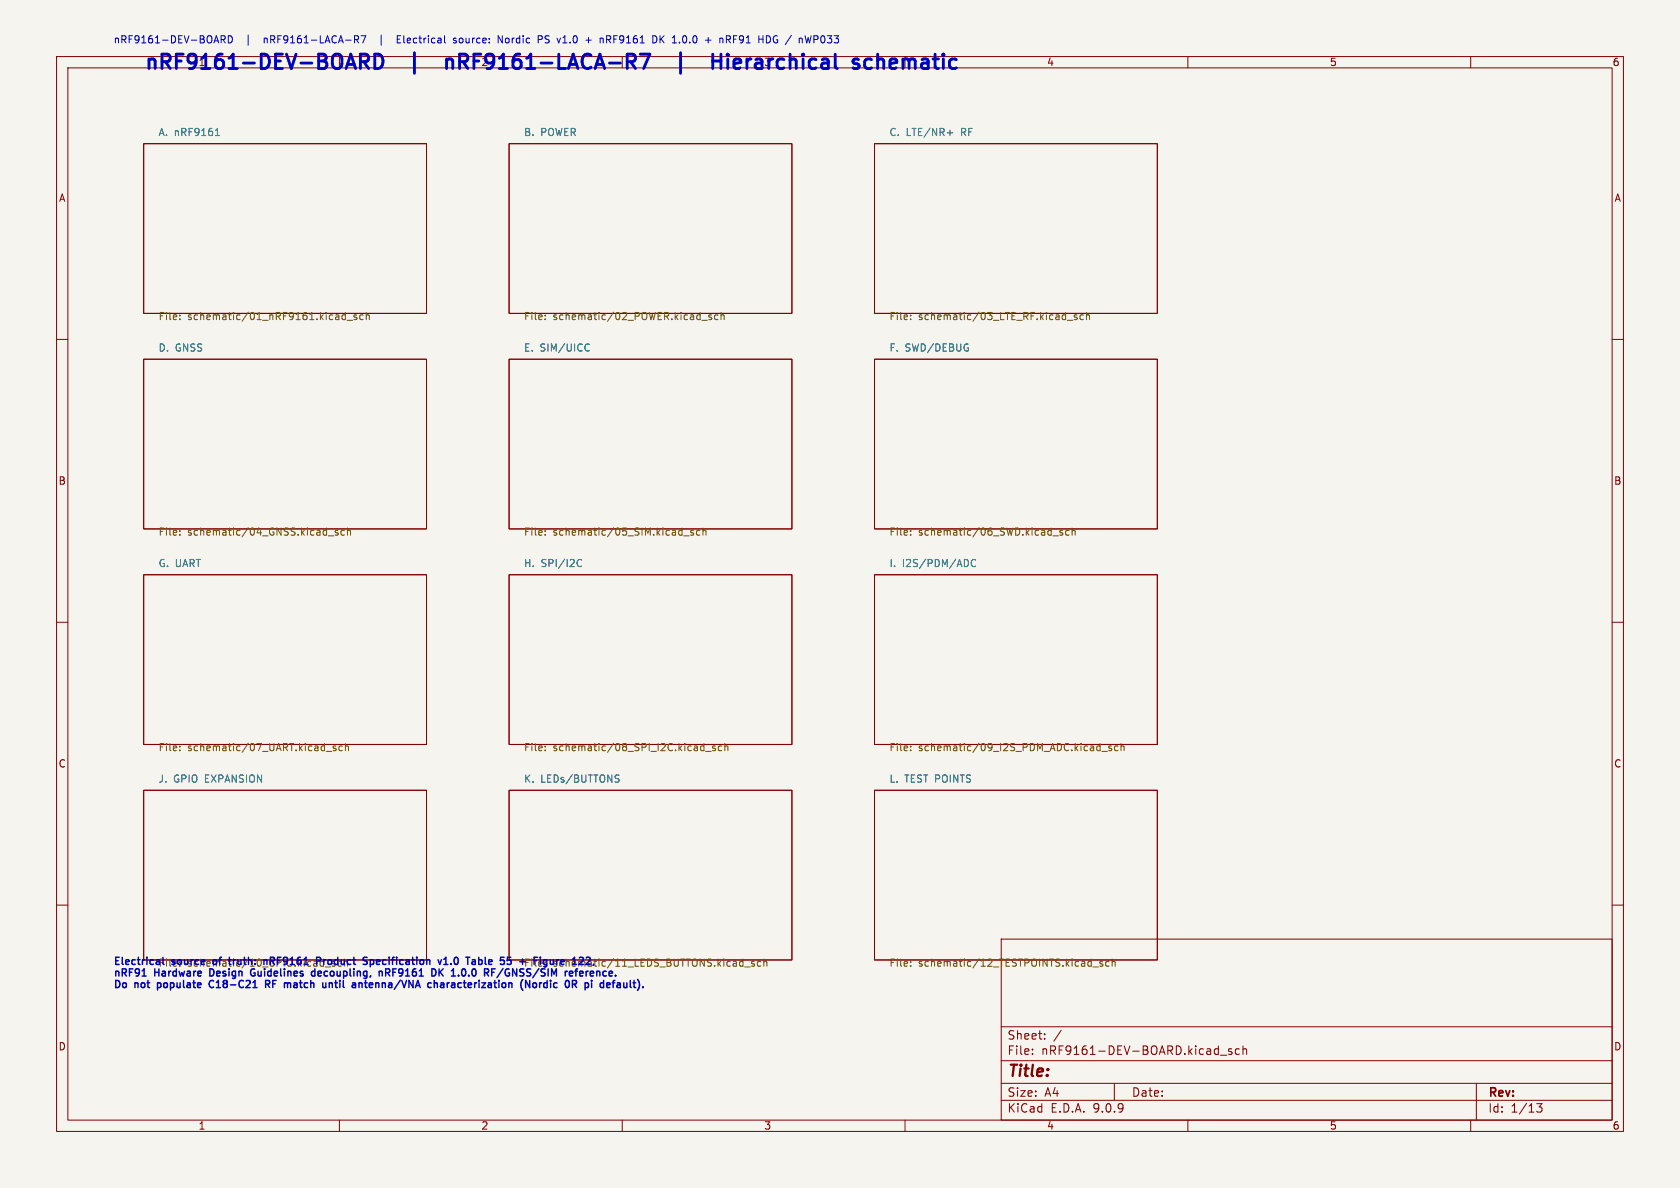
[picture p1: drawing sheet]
<svg xmlns="http://www.w3.org/2000/svg" width="297mm" height="210mm" viewBox="0 0 297 210" stroke-linecap="round" stroke-linejoin="round" font-family="sans-serif">
<path d="M0 0h297v210h-297z" fill="#f5f4ef" stroke="#f5f4ef" stroke-width=".18"/>
<g fill="none" stroke="#840000" stroke-width=".18">
<path d="M10 10h277v190h-277zM12 12h273v186h-273zM210 10v2M260 10v2M25.4 25.4h50v30h-50zM90 25.4h50v30h-50zM154.6 25.4h50v30h-50zM10 60h2M25.4 63.5h50v30h-50zM90 63.5h50v30h-50zM154.6 63.5h50v30h-50zM285 60h2"/>
<path d="M10 110h2M25.4 101.6h50v30h-50zM90 101.6h50v30h-50zM154.6 101.6h50v30h-50zM285 110h2M25.4 139.7h50v30h-50zM90 139.7h50v30h-50zM154.6 139.7h50v30h-50zM10 160h2M177 166h108v32h-108zM285 160h2M60 198v2"/>
<path d="M110 198v2M160 198v2M177 194.5h108M177 191.5h108M177 187.5h108M177 181.5h108M182.5 186.3v.1M182.5 185.5v.1M184.7 183.6v.1M184.7 182.8v.1M187.6 182.1l-1.3 2M197 191.5v3"/>
<path d="M210 198v2M215.7 186.5h1.2M217.7 185.5l-.3-.1-.2 .2v.2l.5 .2v.3h-.5M219.1 185.5l-.4-.1-.3 .3v.4l.1 .2h.6M219.7 185.5l.3-.1 .3 .1 .1 .9M219.7 184.9v1.5M260 198v2M261 191.5v6.5M271.7 195.1h.9l-.5 .6 .4 .1v.7l-.2 .1-.6-.1"/>
</g>
<g fill="none" stroke="#725600" stroke-width=".18">
<path d="M31.8 56.4v.1M31.8 55.7v.1M60.7 55.7h.4M61.1 56.4l-.4 .1M61.1 55.2v1.3M61.4 56.6h.9M63.1 55.7h-.3l-.2 .1v.2l.5 .1v.3h-.5M64.2 55.7h-.4l-.2 .2 .1 .5h.5M64.7 55.8l.2-.1h.3l.1 .8M64.7 55.2v1.3M96.4 56.4v.1M96.4 55.7v.1"/>
<path d="M124.1 56.6h1M125.8 55.7h-.3l-.2 .1 .1 .2 .4 .1v.3h-.5M126.9 55.7h-.3l-.3 .2 .1 .5h.5M127.5 55.8l.2-.1h.3v.8M127.5 55.2v1.3M161 56.4v.1M161 55.7v.1M188.7 56.6h1M190.4 55.7h-.3l-.2 .1 .1 .2 .4 .1v.3h-.5M191.5 55.7h-.3l-.3 .2 .1 .5h.5M192.1 55.8l.2-.1h.3v.8M192.1 55.2v1.3"/>
<path d="M31.8 93.8v.1M31.8 94.5v.1M58 94.7h1M59.7 93.8h-.3l-.2 .1 .1 .2 .4 .1v.3h-.5M60.9 93.8h-.4l-.2 .2 .1 .5h.5M61.4 93.9l.2-.1h.3l.1 .8M61.4 93.3v1.3M96.4 93.8v.1M96.4 94.5v.1M120.9 94.7h1M122.6 93.8h-.3l-.2 .1 .1 .2 .4 .1v.3h-.5M123.7 93.8h-.3l-.3 .2 .1 .5h.5"/>
<path d="M124.3 93.9l.2-.1h.3v.8M124.3 93.3v1.3M161 93.8v.1M161 94.5v.1M186.1 94.7h1M187.8 93.8h-.3l-.1 .1v.2l.4 .1v.3h-.4M189 93.8h-.4l-.2 .2 .1 .5h.5M189.5 93.9l.2-.1h.3l.1 .8M189.5 93.3v1.3M31.8 131.9v.1M31.8 132.6v.1M57.7 132.8h.9"/>
<path d="M59.4 131.9h-.3l-.2 .1v.2l.5 .1v.3h-.5M60.5 131.9h-.3l-.3 .2 .1 .5h.5M61.1 132l.1-.1h.3l.1 .8M61.1 131.4v1.3M96.4 131.9v.1M96.4 132.6v.1M124.8 132.8h.9M126.4 131.9h-.3l-.1 .1v.2l.4 .1v.3h-.4M127.6 131.9h-.4l-.2 .2 .1 .5h.5M128.1 132l.2-.1h.3l.1 .8M128.1 131.4v1.3M161 131.9v.1"/>
<path d="M161 132.6v.1M194.8 132.8h1M196.5 131.9h-.3l-.2 .1 .1 .2 .4 .1v.3h-.5M197.6 131.9h-.3l-.3 .2 .2 .5h.4M198.2 132l.2-.1h.3v.8M198.2 131.4v1.3M131.6 170.9h1M133.3 170h-.3l-.1 .1v.2l.4 .1v.3h-.4M134.5 170h-.4l-.2 .2 .1 .5h.5M135 170.1l.2-.1h.3l.1 .8M135 169.5v1.3M161 170v.1"/>
<path d="M161 170.7v.1M193.2 170.9h1M194.9 170h-.3l-.2 .1 .1 .2 .4 .1v.3h-.5M196.1 170h-.4l-.2 .2 .1 .5h.5M196.6 170.1l.2-.1h.3l.1 .8M196.6 169.5v1.3"/>
</g>
<path d="M38.1 24h.7M38.3 22.9l.1-.2v1.3M167.5 23.5h.9M103.9 60.8l.3 .1M104.2 61.9l-.3 .2M102.3 99l.3-.1 .2 .1M172.5 99a.6 .6 0 0 0-.9 .4 .6 .6 0 0 0 .6 .8l.3-.2M102.8 100l-.2 .2-.3-.1M109.3 137l.2 .1M109.3 137.7l.2 .2-.2 .3" fill="none" stroke="#006464" stroke-width=".18"/>
<g fill="none" stroke="#0000c2" stroke-width=".18">
<path d="M39.1 7l.6-.1 .1-.2v-.3l-.7-.1v1.3M39.4 7l.4 .6M40.4 6.3a.64 .64 0 0 1 .7 .7 .64 .64 0 0 1-.7 .6zM62.7 6.3h.5l.2 .3-.1 .3-.6 .1M63 7l.4 .6M63.8 6.3h.9l-.6 1.3M67.4 6.2v1.8M70.2 6.9h.5M70.8 6.3h-.6v1.3h.6M80.6 6.8l-.3-.1-.1 .2v.2l.4 .1v.3h-.4M88.8 6.3v1.3l-.7-1.3v1.3M95.2 6.3h.4l.3 .3-.1 .3-.6 .1"/>
<path d="M96.4 7.5l.1 .1M96.6 6.3l-.2 .3 .2 .3M99.5 7.6h.7M107.2 6.3h.5l.3 .3-.1 .3-.7 .1M107.5 7l.5 .6M116.1 6.6v.7M116.7 6.3v1.3M116.9 6.9l.5 .7M117.4 6.3l-.7 .7M121.1 6.3l.2 .3M121.3 7.3l-.2 .3M129.7 6.9h.4"/>
<path d="M130.3 6.3h-.6v1.3M136.1 6.5l.1 .4-.1 .5M137.3 6.3a.64 .64 0 0 0-.6 .6 .64 .64 0 0 0 .5 .7M143.9 7l.6-.1 .1-.2v-.3l-.7-.1v1.3"/>
</g>
<g fill="none" stroke="#0000c2" stroke-width=".51">
<path d="M63.7 9.6h1a.69 .69 0 0 1 .5 .6 .69 .69 0 0 1-.5 .7h-1M64.3 10.9l.9 1.2M66.3 9.6a1.34 1.34 0 0 1 1.4 .8 1.34 1.34 0 0 1-.5 1.6l-.9 .1zM79 10.4v1.7M79 10.7a.63 .63 0 0 1 1 .1v1.3M113.2 9.6h1.7l-1.1 2.5M120.3 9.3v3.7M126 10.8h1.5M127.5 9.6v2.5M128.7 9.6v.2M128.7 10.4v1.7M128.7 9.6l-.2 .1 .2 .1"/>
<path d="M128.7 9.6l.1 .1-.1 .1M129.8 11.3l1.2-.3-.2-.5-.7-.1-.3 .4v.9l.1 .3 .2 .1 .7-.1M132.1 10.4v1.7M132.3 10.5l-.2 .4M155.2 10.7a.63 .63 0 0 1 1 .1v1.3M155.2 9.6v2.5M158.2 10.4h-.5l-.4 .4v.9l.2 .3 .7 .1M158.5 11l-1.2 .3"/>
</g>
<g fill="none" stroke="#0000c2" stroke-width=".25">
<path d="M25.1 172.5h.8M27.8 173.7v1.3M27.8 174.5l.2 .1M28 173.7l-.2 .1M37.1 171.3v1.2h.3M37.2 173.4a.63 .63 0 0 0-.2 .8 .63 .63 0 0 0 .7 .3M44.4 171.6a.58 .58 0 0 0-.1 .7 .58 .58 0 0 0 .7 .2M44.8 172h.3M47 173.3v1.3M47.3 174l.4 .6M47.4 173.3l.3 .3-.1 .3-.6 .1M55.2 171.8l-.1 .1v.5l.2 .1h.4"/>
<path d="M55.7 171.3v1.2M58.2 173.7v.9M58.2 173.9l.2-.2 .3 .1 .1 .8M63.8 173.7l.2 .2v.7M64.4 173.7h.5M64.6 173.3v1.1l.3 .2M65.5 169.6v1.3M65.5 169.7l.3-.1 .3 .3-.2 .5h-.4M67.1 171.8h.4l.1 .7M68.2 171.3v1.2M68.2 171.9h.5M68.5 171.9l.4 .6"/>
<path d="M77 173.7l.3 .2v.7M77 171.6v.6l-.3 .3M77.6 171.3v1.2M77.8 171.8l.5 .7M77.9 173.8h.5l.1 .8M78.3 171.3l-.7 .7M78.5 174l-.5 .1-.1 .2 .1 .3 .5-.1M78.5 170.5h.7M78.5 169.6l.3-.4v1.3M79.7 170.4v.1M82 171.3a.79 .79 0 0 1 0 1.2M84.6 169.7l.4-.1 .2 .3-.1 .5h-.5"/>
<path d="M88.9 171.2l-1.1 1.6M91.9 170h1M92.9 173.3l.7 1.3v-1.3M94.2 173.9l.2-.2 .4 .2 .1 .4-.2 .2-.3 .1-.2-.1zM95.4 173.7v.9M95.6 173.7l-.2 .3M101.2 171.8l.1 .2-.6 .1M101.8 171.4v1.1M102.5 171.8v.7h.5M103 171.8l.1 .2-.6 .1M103.4 173.8l.4-.1 .2 .3M103.4 173.7v1.3"/>
<path d="M104 174.3l-.2 .3-.4-.1M107.3 174.5h.5M107.3 173.8l.4-.1 .2 .3-.6 .2M110.8 174.5l-.3 .1M110.8 173.7v.9"/>
</g>
<g font-size="3.5" fill="#0000c2">
<text x="25.4" y="12.5">nRF9161-DEV-BOARD</text>
<text x="73.8" y="12.5">|</text>
<text x="82.1" y="12.5">nRF9161-LACA-R7</text>
<text x="124.9" y="12.5">|</text>
<text x="133.2" y="12.5">Hierarchical</text>
<text x="159.1" y="12.5">schematic</text>
</g>
<text font-size="2.8" fill="#840000" x="178" y="190.9">Title:</text>
<g font-size="2.1" fill="#840000">
<text x="178" y="184">Sheet:</text>
<text x="178" y="186.7">File:</text>
<text x="184.1" y="186.7">nRF9161-DEV-BOARD.kicad_sch</text>
<text x="178" y="196.9">KiCad</text>
<text x="178" y="194.1">Size:</text>
<text x="184.7" y="194.1">A4</text>
<text x="185.7" y="196.9">E.D.A.</text>
<text x="193.3" y="196.9">9.0.9</text>
<text x="200" y="194.1">Date:</text>
<text x="263" y="194.3">Rev:</text>
<text x="263" y="196.9">Id:</text>
<text x="267.1" y="196.9">1/13</text>
</g>
<g font-size="1.8" fill="#0000c2">
<text x="20" y="7.8">nRF9161-DEV-BOARD</text>
<text x="35" y="11.9">1</text>
<text x="43.6" y="7.8">|</text>
<text x="47.1" y="7.8">nRF9161-LACA-R7</text>
<text x="71.5" y="7.8">Electrical</text>
<text x="81.6" y="7.8">source:</text>
<text x="85" y="11.9">2</text>
<text x="89.7" y="7.8">Nordic</text>
<text x="97" y="7.8">PS</text>
<text x="100.6" y="7.8">v1.0</text>
<text x="105.8" y="7.8">+</text>
<text x="108.5" y="7.8">nRF9161</text>
<text x="118.1" y="7.8">DK</text>
<text x="121.8" y="7.8">1.0.0</text>
<text x="127.8" y="7.8">+</text>
<text x="130.5" y="7.8">nRF91</text>
<text x="135" y="11.9">3</text>
<text x="137.6" y="7.8">HDG /</text>
<text x="145.2" y="7.8">nWP033</text>
<text x="20" y="170.7">ElectricalFile:source</text>
<text x="20" y="172.7">nRF91</text>
<text x="27.4" y="172.7">Hardware</text>
<text x="33.2" y="171">schematic/10_GPIO.kicad_sch Product</text>
<text x="37.6" y="172.7">Design</text>
<text x="38.3" y="170.7">of</text>
<text x="41.6" y="170.7">truth:</text>
<text x="45.4" y="172.7">Guidelines</text>
<text x="48.2" y="170.7">nRF9161</text>
<text x="56.7" y="172.7">decoupling,</text>
<text x="66.8" y="170.7">Specification</text>
<text x="69.1" y="172.7">nRF9161</text>
<text x="78.9" y="172.7">DK</text>
<text x="80.6" y="170.7">v1.0</text>
<text x="82.9" y="172.7">1.0.0</text>
<text x="86.1" y="170.7">Table</text>
<text x="89.3" y="172.7">RF/GNSS/SIM</text>
<text x="92.5" y="171">File: +schematic/11_LEDS_BUTTONS.kicad_sch</text>
<text x="92.6" y="170.7">55</text>
<text x="99.5" y="170.7">Figure</text>
<text x="104" y="172.7">reference.</text>
<text x="20" y="174.8">Do</text>
<text x="23.9" y="174.8">not</text>
<text x="28.4" y="174.8">populate</text>
<text x="38.1" y="174.8">C18-C21</text>
<text x="48.5" y="174.8">RF</text>
<text x="52.4" y="174.8">match</text>
<text x="59.6" y="174.8">until</text>
<text x="65.4" y="174.8">antenna/VNA</text>
<text x="79.3" y="174.8">characterization</text>
<text x="96.2" y="174.8">(Nordic</text>
<text x="104.6" y="174.8">0R</text>
<text x="108.6" y="174.8">pi</text>
<text x="111.8" y="174.8">default).</text>
</g>
<g font-size="1.8" fill="#840000">
<text x="185" y="11.9">4</text>
<text x="235" y="11.9">5</text>
<text x="285" y="11.9">6</text>
<text x="10.3" y="35.9">A</text>
<text x="285.3" y="35.9">A</text>
<text x="10.3" y="85.9">B</text>
<text x="285.3" y="85.9">B</text>
<text x="10.3" y="135.9">C</text>
<text x="285.3" y="135.9">C</text>
<text x="10.3" y="185.9">D</text>
<text x="285.3" y="185.9">D</text>
<text x="35" y="199.9">1</text>
<text x="85" y="199.9">2</text>
<text x="135" y="199.9">3</text>
<text x="185" y="199.9">4</text>
<text x="235" y="199.9">5</text>
<text x="285" y="199.9">6</text>
</g>
<g font-size="1.8" fill="#006464">
<text x="27.9" y="24.1">A. nRF9161</text>
<text x="92.5" y="24.1">B.</text>
<text x="95.6" y="24.1">POWER</text>
<text x="157.1" y="24.1">C.</text>
<text x="160.2" y="24.1">LTE/NR+</text>
<text x="170" y="24.1">RF</text>
<text x="27.9" y="62.2">D.</text>
<text x="31" y="62.2">GNSS</text>
<text x="92.5" y="62.2">E.</text>
<text x="95.5" y="62.2">SIM/UICC</text>
<text x="157.1" y="62.2">F.</text>
<text x="160" y="62.2">SWD/DEBUG</text>
<text x="27.9" y="100.3">G. UART</text>
<text x="92.5" y="100.3">H.</text>
<text x="95.6" y="100.3">SPI/I2C</text>
<text x="157.1" y="100.3">I.</text>
<text x="159.5" y="100.3">I2S/PDM/ADC</text>
<text x="27.9" y="138.4">J.</text>
<text x="30.7" y="138.4">GPIO EXPANSION</text>
<text x="92.5" y="138.4">K.</text>
<text x="95.6" y="138.4">LEDs/BUTTONS</text>
<text x="157.1" y="138.4">L.</text>
<text x="159.9" y="138.4">TEST POINTS</text>
</g>
<g font-size="1.8" fill="#725600">
<text x="27.9" y="56.7">File:</text>
<text x="33.2" y="56.7">schematic/01_nRF9161.kicad_sch</text>
<text x="92.5" y="56.7">File:</text>
<text x="97.8" y="56.7">schematic/02_POWER.kicad_sch</text>
<text x="157.1" y="56.7">File:</text>
<text x="162.4" y="56.7">schematic/03_LTE_RF.kicad_sch</text>
<text x="27.9" y="94.8">File:</text>
<text x="33.2" y="94.8">schematic/04_GNSS.kicad_sch</text>
<text x="92.5" y="94.8">File:</text>
<text x="97.8" y="94.8">schematic/05_SIM.kicad_sch</text>
<text x="157.1" y="94.8">File:</text>
<text x="162.4" y="94.8">schematic/06_SWD.kicad_sch</text>
<text x="27.9" y="132.9">File:</text>
<text x="33.2" y="132.9">schematic/07_UART.kicad_sch</text>
<text x="92.5" y="132.9">File:</text>
<text x="97.8" y="132.9">schematic/08_SPI_I2C.kicad_sch</text>
<text x="157.1" y="132.9">File:</text>
<text x="162.4" y="132.9">schematic/09_I2S_PDM_ADC.kicad_sch</text>
<text x="106.9" y="170.7">122,</text>
<text x="157.1" y="171">File:</text>
<text x="162.4" y="171">schematic/12_TESTPOINTS.kicad_sch</text>
</g>
</svg>
